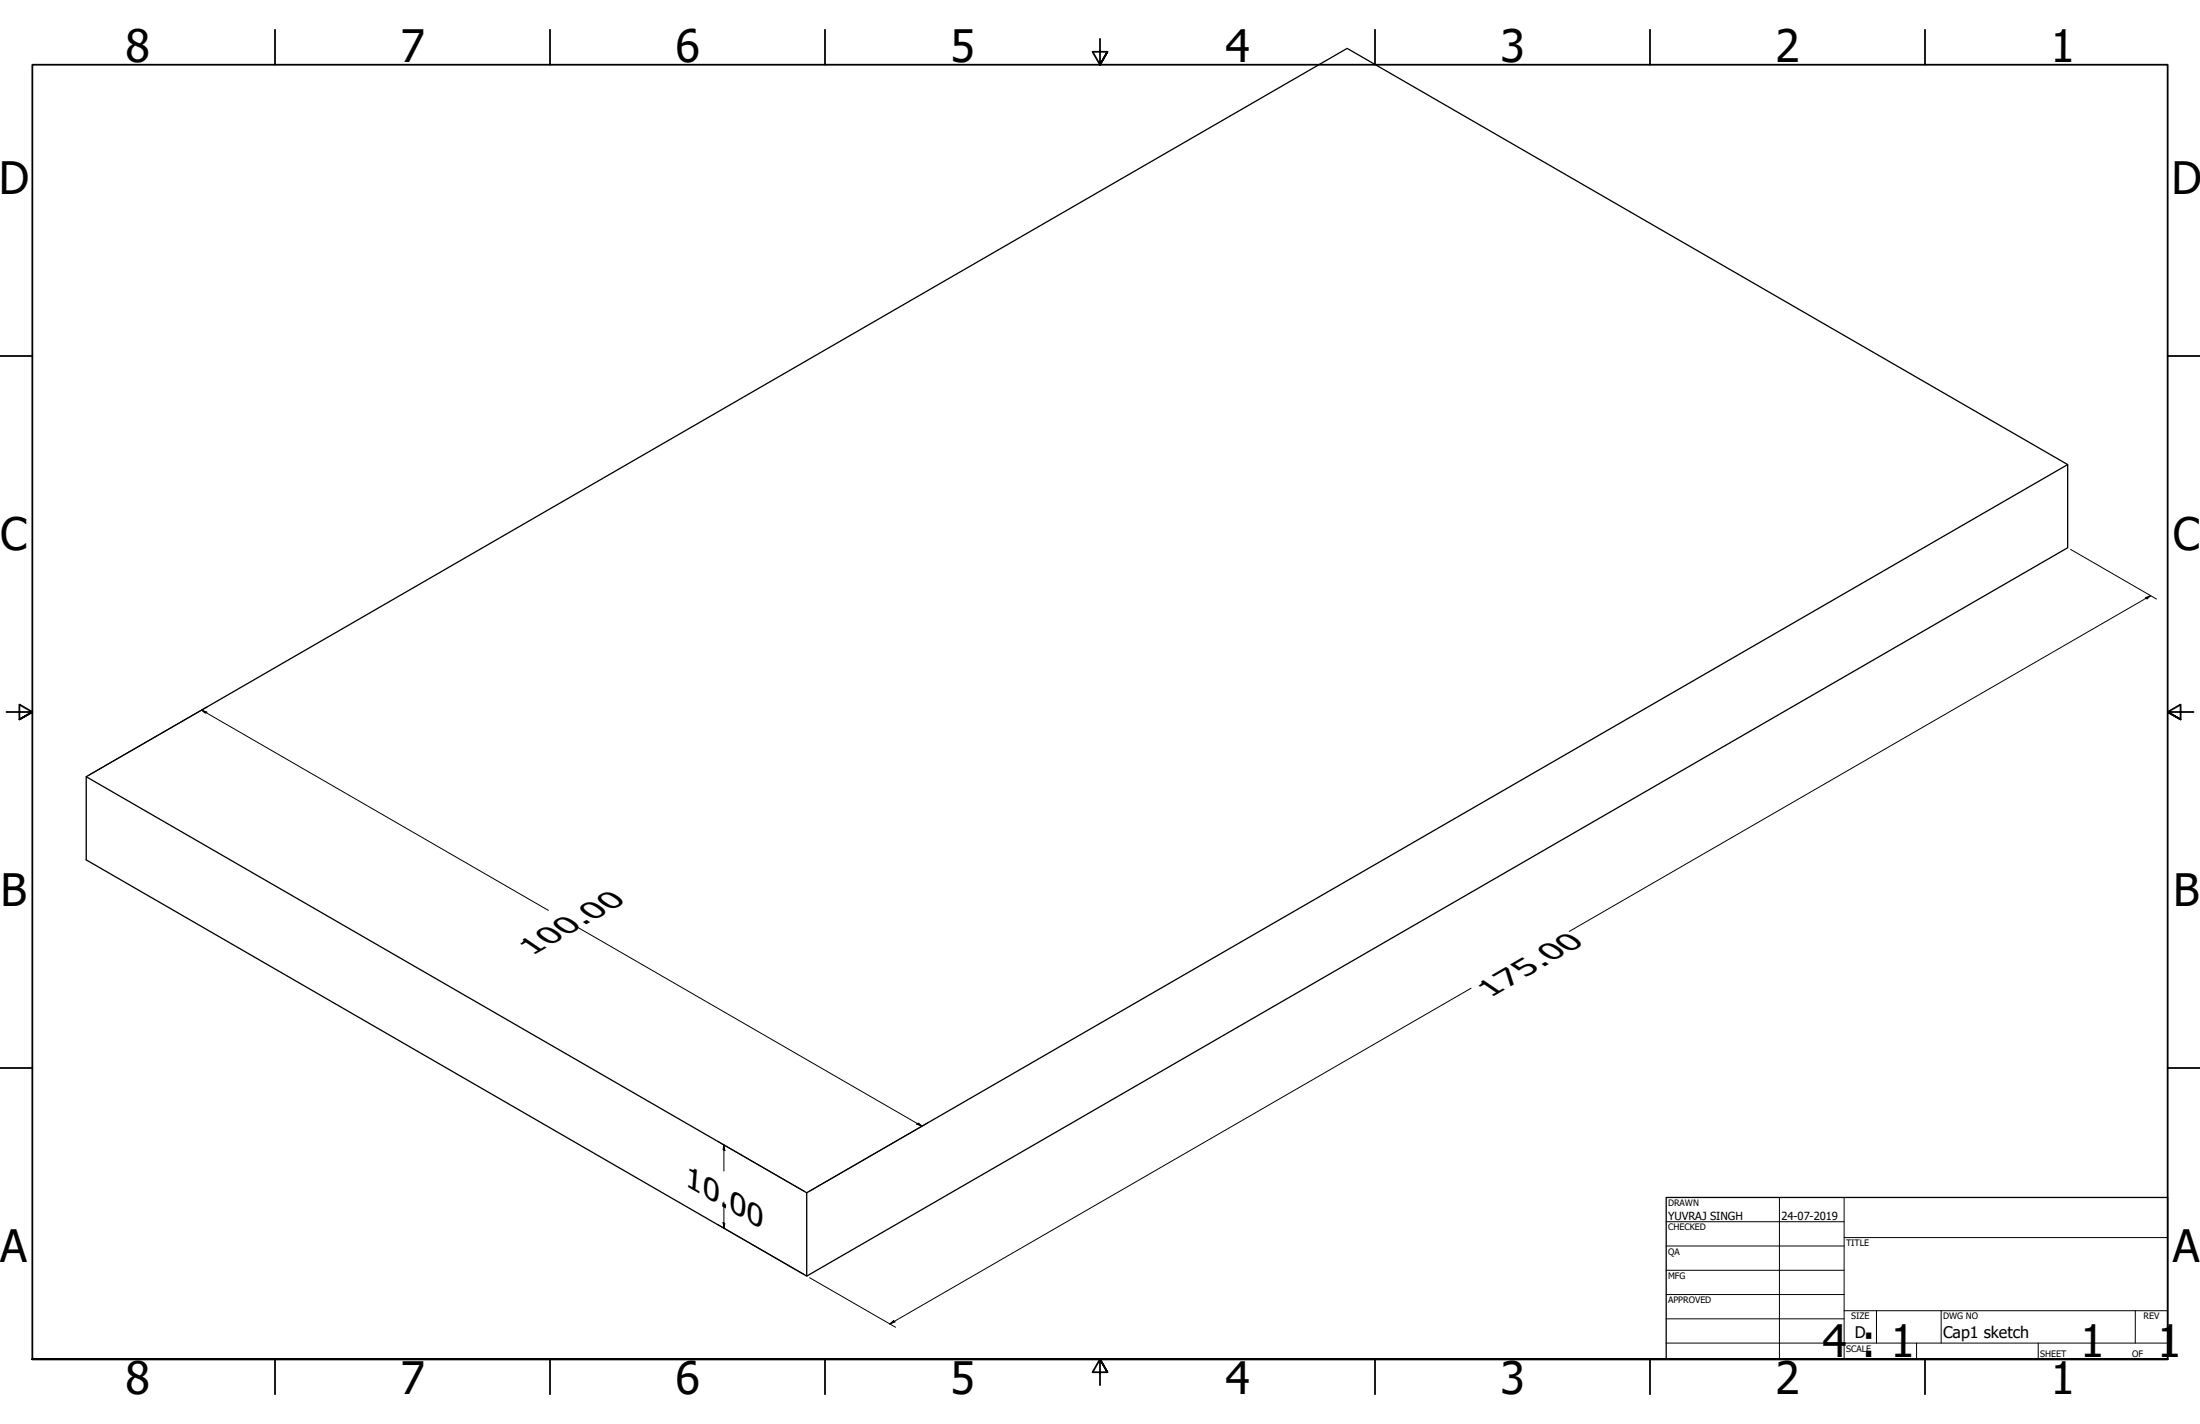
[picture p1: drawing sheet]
<svg xmlns="http://www.w3.org/2000/svg" width="864mm" height="559mm" viewBox="0 0 864 559" stroke-linecap="round" stroke-linejoin="round" font-family="sans-serif">
<!-- layer: Visible (ANSI) -->
<path d="M811.7 182.3l-495 285.8v32.7l-282.9-163.4v-32.6l495-285.8 282.9 163.3v32.6l-495 285.9M33.8 304.8l282.9 163.3" fill="none" stroke="#000" stroke-width=".51"/>
<!-- layer: Border (ANSI) -->
<g fill="none" stroke="#000" stroke-width=".7">
<path d="M107.9 11.7v13.7M215.9 11.7v13.7M323.8 11.7v13.7M431.8 15.2v10.2l-2.9-5.1h5.8l-2.9 5.1 2.9-5.1M539.8 11.7v13.7M647.7 11.7v13.7M755.6 11.7v13.7M0 139.7h12.7M850.9 139.7h12.7M2.5 279.4h10.2l-5.1-2.9v5.8l5.1-2.9-5.1 2.9M861.1 279.4h-10.2l5.1-2.9v5.8l-5.1-2.9 5.1 2.9M0 419.1h12.7"/>
<path d="M850.9 419.1h12.7M12.7 533.4v-508h838.2v508h-838.2h838.2M107.9 533.4v13.7M215.9 533.4v13.7M323.8 533.4v13.7M434.7 538.5l-2.9-5.1 2.9 5.1h-5.8l2.9-5.1v10.2M539.8 533.4v13.7M647.7 533.4v13.7M755.6 533.4v13.7"/>
</g>
<!-- layer: Title (ANSI) -->
<g fill="none" stroke="#000" stroke-width=".39">
<path d="M654 479.4h69.9M698.5 469.9v63.5M723.9 469.9v63.5M654 488.9h69.9M654 498.5h69.9M723.9 485.6h127M654 508h69.9M654 517.5h69.9M723.9 514.3h127M736.6 514.3v12.7M762 514.3v12.7M838.2 514.3v12.7"/>
<path d="M654 527h196.9M752.3 527v6.4M800.1 527v6.4"/>
</g>
<path d="M654 469.9h196.9v63.5h-196.9z" fill="none" stroke="#000" stroke-width=".51"/>
<!-- layer: Dimension (ANSI) -->
<g fill="none" stroke="#000" stroke-width=".39">
<path d="M812.8 215.6l33.7 19.5M842.1 234.6l2.1-.9-1.4 1.3zM844.2 233.7l-228.2 131.8M79.1 278.6l2.1 .9-.7 .3zM79.1 278.6l136.2 78.7M81.3 277.4l-46.3 26.7M225.8 363.3l136.1 78.7M577.5 387.8l-228.3 131.8M281.9 448l33.7 19.4M284.2 449.3l.3 2.2-.7-.4zM284.2 449.3v10.2M359.9 441.1l.7-.4 1.3 1.3z"/>
<path d="M364.2 440.6l-46.4 26.8M283.8 479.7l.7 .4-.3 1.9zM284.2 471.7v10.3M281.9 480.6l33.7 19.5M317.8 501.4l33.7 19.4M349.2 519.6l1.5-1.3 .7 .4z"/>
</g>
<g fill="#000">
<path d="M842.1 234.6l2.1-.9-1.4 1.3z" fill-rule="evenodd"/>
<path d="M79.1 278.6l2.1 .9-.7 .3z" fill-rule="evenodd"/>
<path d="M284.2 449.3l.3 2.2-.7-.4z" fill-rule="evenodd"/>
<path d="M359.9 441.1l.7-.4 1.3 1.3z" fill-rule="evenodd"/>
<path d="M283.8 479.7l.7 .4-.3 1.9z" fill-rule="evenodd"/>
<path d="M349.2 519.6l1.5-1.3 .7 .4z" fill-rule="evenodd"/>
</g>
<g font-size="17.5">
<text x="49.2" y="24.4">8</text>
<text x="157.2" y="24.4">7</text>
<text x="265.1" y="24.4">6</text>
<text x="373.1" y="24.4">5</text>
<text x="481" y="24.4">4</text>
<text x="589" y="24.4">3</text>
<text x="696.9" y="24.4">2</text>
<text x="804.9" y="24.4">1</text>
<text x="-.6" y="76.2">D</text>
<text x="852.4" y="76.2">D</text>
<text x=".1" y="215.9">C</text>
<text x="853" y="215.9">C</text>
<text x=".2" y="355.6">B</text>
<text x="853.1" y="355.6">B</text>
<text x="0" y="495.3">A</text>
<text x="852.9" y="495.3">A</text>
<text x="715.5" y="532.6">4</text>
<text x="730.4" y="532.6">: 1</text>
<text x="816.6" y="532.6">1</text>
<text x="846.8" y="532.6">1</text>
<text x="49.2" y="547.1">8</text>
<text x="157.2" y="547.1">7</text>
<text x="265.1" y="547.1">6</text>
<text x="373.1" y="547.1">5</text>
<text x="481" y="547.1">4</text>
<text x="589" y="547.1">3</text>
<text x="696.9" y="547.1">2</text>
<text x="804.9" y="547.1">1</text>
</g>
<text font-size="11.4" x="268.8" y="464.9" transform="rotate(30 268.8 464.9)">10.00</text>
<g font-size="11.3">
<text x="208.9" y="375.2" transform="rotate(-30 208.9 375.2)">100.00</text>
<text x="585.2" y="391.5" transform="rotate(-30 585.2 391.5)">175.00</text>
</g>
<g font-size="6.3">
<text x="728.1" y="524.9">D</text>
<text x="762.8" y="525">Cap1 sketch</text>
</g>
<g font-size="4.4">
<text x="654.8" y="478.6">YUVRAJ SINGH</text>
<text x="699.3" y="478.6">24-07-2019</text>
</g>
<g font-size="3.5">
<text x="654.8" y="473.2">DRAWN</text>
<text x="654.8" y="482.8">CHECKED</text>
<text x="724.7" y="488.9">TITLE</text>
<text x="654.8" y="492.3">QA</text>
<text x="654.8" y="501.8">MFG</text>
<text x="654.8" y="511.4">APPROVED</text>
<text x="726.7" y="517.7">SIZE</text>
<text x="762.8" y="517.7">DWG NO</text>
<text x="841.4" y="517.7">REV</text>
<text x="724.7" y="530.4">SCALE</text>
<text x="800.9" y="532.6">SHEET</text>
<text x="837" y="532.6">OF</text>
</g>
</svg>
